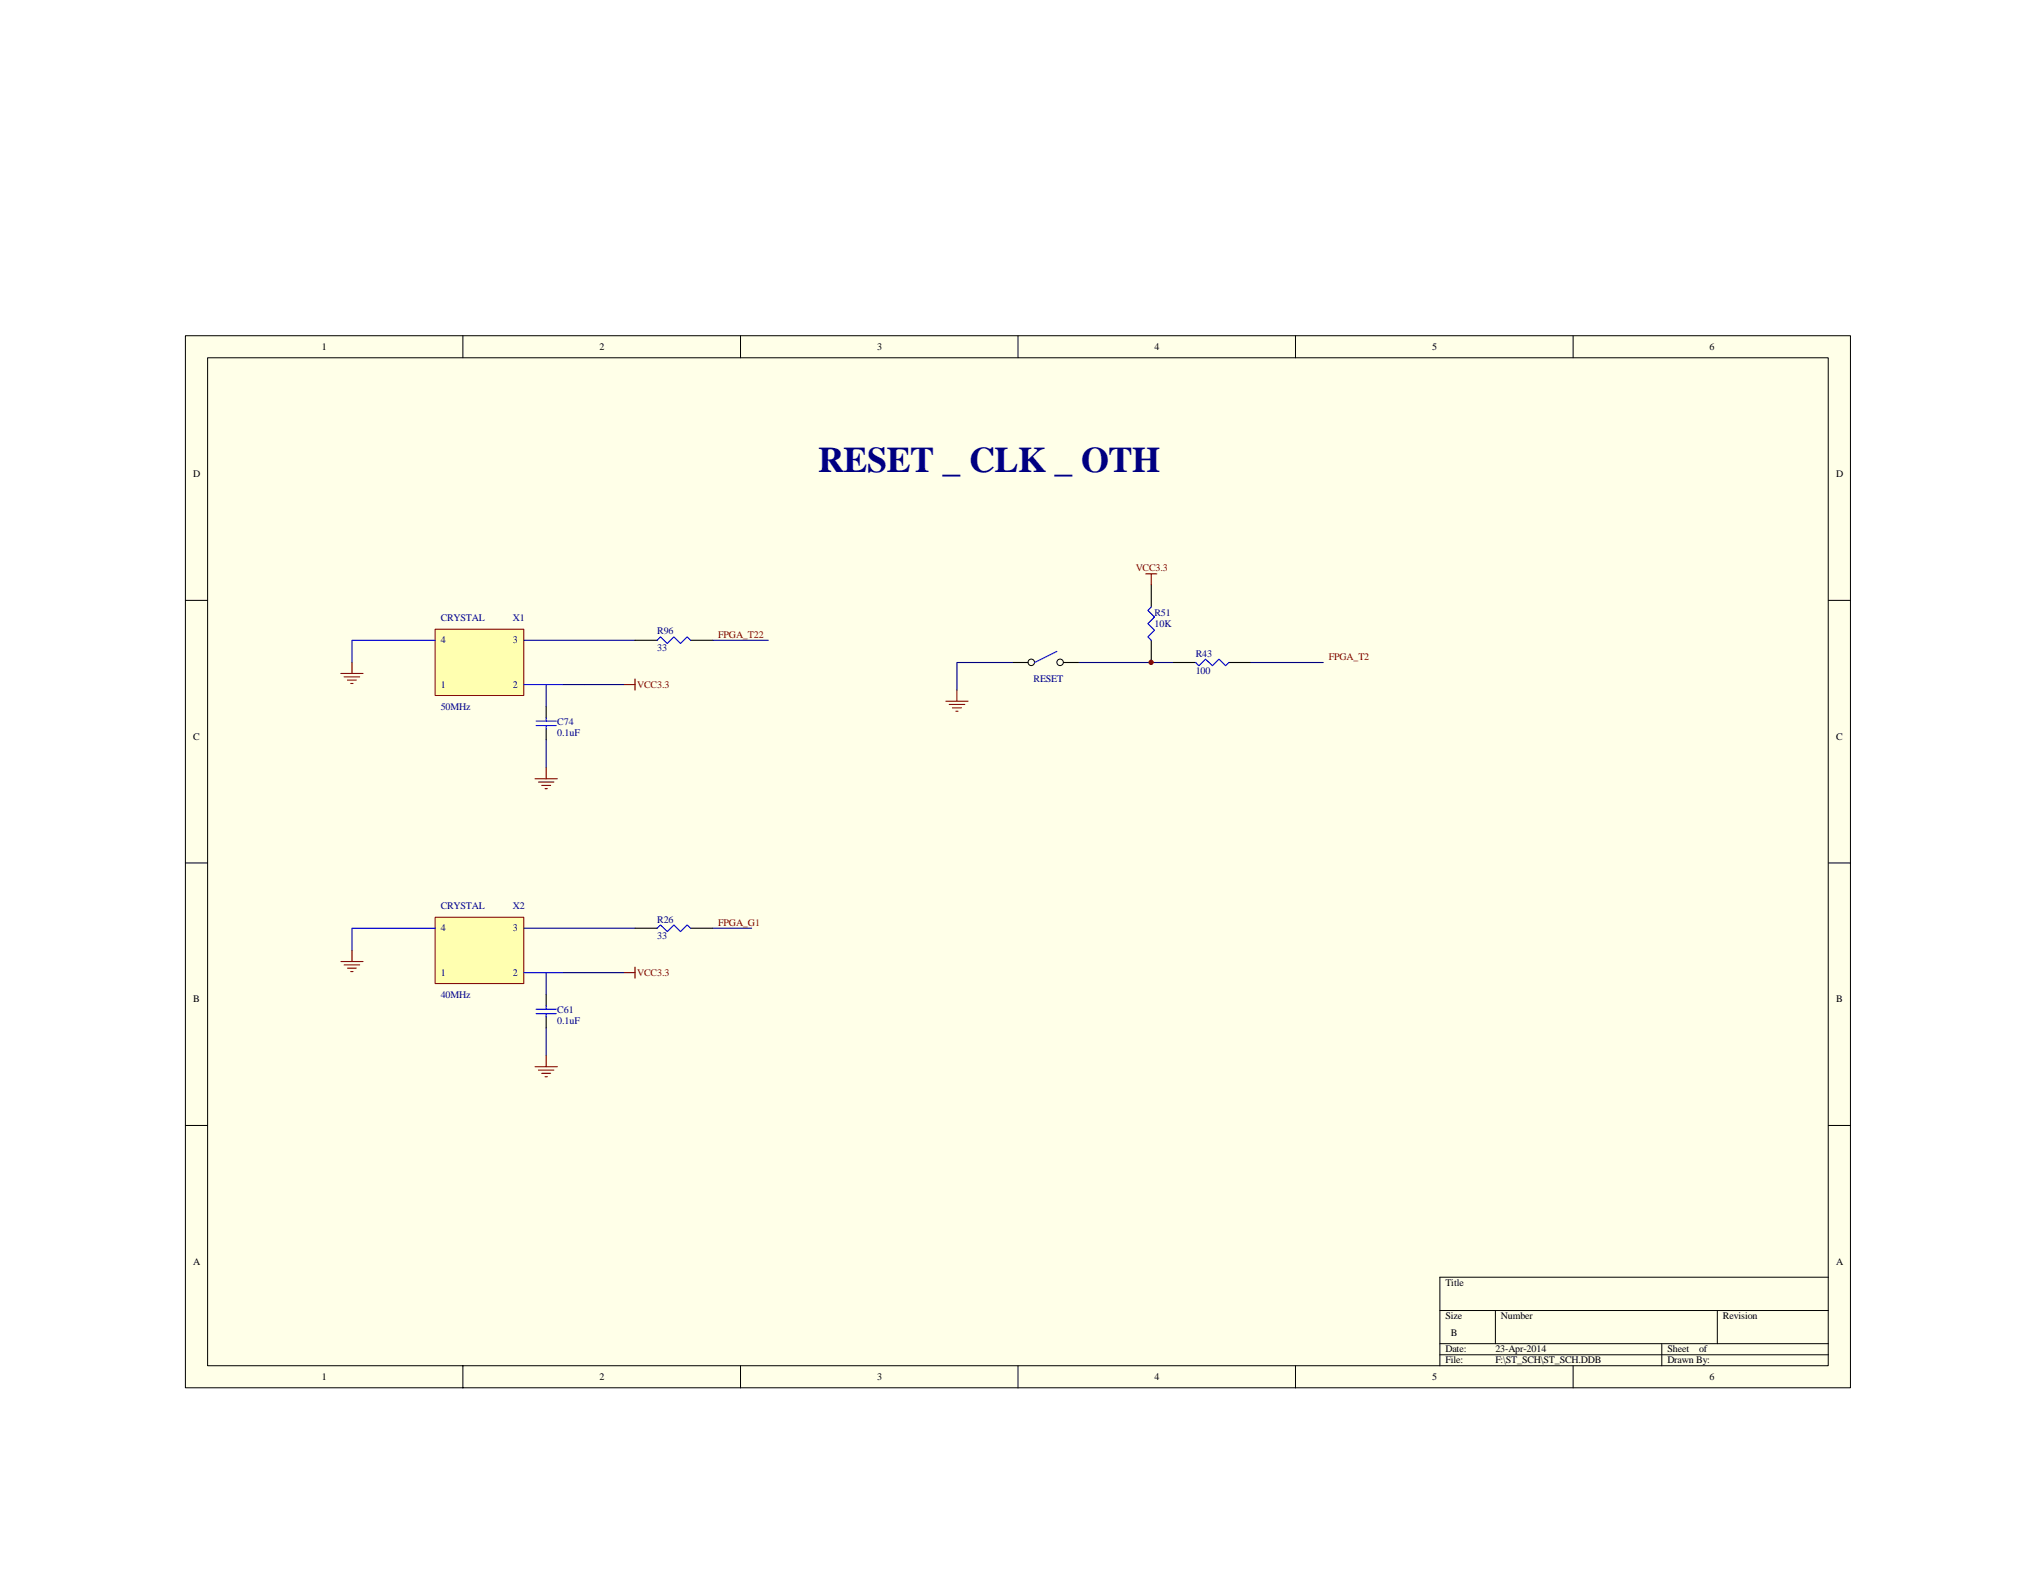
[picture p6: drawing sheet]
<svg xmlns="http://www.w3.org/2000/svg" width="279mm" height="216mm" viewBox="0 0 279 216" stroke-linecap="round" stroke-linejoin="round" font-family="sans-serif">
<path d="M25.4 46.1h228.5v144.4h-228.5z" fill="#ffffe8"/>
<g fill="none" stroke="#000" stroke-width=".14">
<path d="M25.4 46.1h228.5v144.4h-228.5zM28.5 49.1h222.4v138.4h-222.4zM63.5 46.1v3M101.6 46.1v3M139.7 46.1v3M177.8 46.1v3M215.9 46.1v3M25.4 82.4h3.1M250.9 82.4h3.1M25.4 118.4h3.1M250.9 118.4h3.1M25.4 154.5h3.1"/>
<path d="M250.9 154.5h3.1M197.6 179.9h53.3M205.2 179.9v4.5M235.7 179.9v4.5M250.9 175.3h-53.3v12.2M63.5 187.5v3M101.6 187.5v3M139.7 187.5v3M177.8 187.5v3M197.6 184.4h53.3M197.6 185.9h53.3M215.9 187.5v3"/>
<path d="M228 184.4v3.1"/>
</g>
<path d="M59.7 86.4h12.2v9.1h-12.2z" fill="#ffffb0"/>
<path d="M59.7 86.4h12.2v9.1h-12.2z" fill="none" stroke="#800000" stroke-width=".14"/>
<path d="M71.9 87.9h15.2M75 94v3M77.2 94h8.4M75 101.6v3.8" fill="none" stroke="#000080" stroke-width=".15"/>
<path d="M59.7 87.9h-11.4v3M71.9 94h5.3M73.6 99.6h2.7M73.6 99h2.7M75 98.5v.5M75 99.6v.5" fill="none" stroke="#00f" stroke-width=".15"/>
<path d="M46.8 92.4h3M47.2 92.9h2.2M47.7 93.3h1.2M48.1 93.8h.4M48.3 90.9v1.5M85.6 94h1.5M87.1 93.2v1.5M73.4 106.9h3.1M73.9 107.3h2.1M74.3 107.8h1.3M74.8 108.2h.3M75 105.4v1.5" fill="none" stroke="#800000" stroke-width=".15"/>
<path d="M75 97v1.5M75 100.1v1.5" fill="none" stroke="#000" stroke-width=".15"/>
<path d="M59.7 125.9h12.2v9.1h-12.2z" fill="#ffffb0"/>
<path d="M59.7 125.9h12.2v9.1h-12.2z" fill="none" stroke="#800000" stroke-width=".14"/>
<path d="M97.8 87.9h7.6M138.9 90.9h-7.6v3.8M148.1 90.9h12.9M171.7 90.9h9.9M71.9 127.4h15.2M75 133.5v3M77.2 133.5h8.4M97.8 127.4h5.3M75 141.1v3.8" fill="none" stroke="#000080" stroke-width=".15"/>
<path d="M90.2 87.9l.4-.5 1 .9 .9-.9 .9 .9 .9-.9 .5 .5M145 89.4l-3 1.5M158 83.3l-.5 .5 .9 .9-.9 .9 .9 .9-.9 .9 .5 .5M164.1 90.9l.4 .5 .9-.9 1 .9 .9-.9 .9 .9 .5-.5M59.7 127.4h-11.4v3.1M71.9 133.5h5.3M73.6 139.1h2.7M73.6 138.5h2.7M75 138v.5M75 139.1v.5M90.2 127.4l.4-.4 1 .9 .9-.9 .9 .9 .9-.9 .5 .4" fill="none" stroke="#00f" stroke-width=".15"/>
<g fill="none" stroke="#800000" stroke-width=".15">
<path d="M157.2 78.8h1.5M158 78.8v1.5M129.8 96.2h3M130.3 96.7h2.1M130.7 97.2h1.2M131.2 97.6h.3M131.3 94.7v1.5M46.8 132h3M47.2 132.4h2.2M47.7 132.9h1.2M48.1 133.4h.4M48.3 130.5v1.5"/>
<path d="M85.6 133.5h1.5M87.1 132.7v1.6M73.4 146.4h3.1M73.9 146.9h2.1M74.3 147.3h1.3M74.8 147.8h.3M75 144.9v1.5"/>
</g>
<path d="M87.1 87.9h3.1M94.8 87.9h3M138.9 90.9h2.2M145.9 90.9h2.2M158 80.3v3M158 87.9v3M161 90.9h3.1M168.7 90.9h3M75 136.5v1.5M75 139.6v1.5M87.1 127.4h3.1M94.8 127.4h3" fill="none" stroke="#000" stroke-width=".15"/>
<g fill="none" stroke="#000" stroke-width=".14">
<circle cx="141.5" cy="90.9" r=".45"/>
<circle cx="145.5" cy="90.9" r=".45"/>
</g>
<circle cx="158" cy="90.9" r=".3" fill="#800000" stroke="#800000" stroke-width=".14"/>
<text font-size="4.9" fill="#000080" x="112.3" y="64.8">RESET _ CLK _ OTH</text>
<g font-size="1.4">
<text x="44.2" y="48">1</text>
<text x="82.3" y="48">2</text>
<text x="120.4" y="48">3</text>
<text x="158.4" y="48">4</text>
<text x="196.5" y="48">5</text>
<text x="234.6" y="48">6</text>
<text x="26.5" y="65.5">D</text>
<text x="252" y="65.5">D</text>
<text x="26.5" y="101.5">C</text>
<text x="252" y="101.5">C</text>
<text x="26.5" y="137.6">B</text>
<text x="252" y="137.6">B</text>
<text x="26.5" y="173.6">A</text>
<text x="252" y="173.6">A</text>
<text x="198.4" y="176.5">Title</text>
<text x="198.4" y="181.1">Size</text>
<text x="198.4" y="185.6">Date:</text>
<text x="199.1" y="183.3">B</text>
<text x="205.2" y="185.6">23-Apr-2014</text>
<text x="206" y="181.1">Number</text>
<text x="228.8" y="185.6">Sheet</text>
<text x="233.2" y="185.6">of</text>
<text x="236.4" y="181.1">Revision</text>
<text x="44.2" y="189.4">1</text>
<text x="82.3" y="189.4">2</text>
<text x="120.4" y="189.4">3</text>
<text x="158.4" y="189.4">4</text>
<text x="196.5" y="189.4">5</text>
<text x="198.4" y="187.1">File:</text>
<text x="205.2" y="187.1">F:\ST_SCH\ST_SCH.DDB</text>
<text x="228.8" y="187.1">Drawn By:</text>
<text x="234.6" y="189.4">6</text>
</g>
<g font-size="1.4" fill="#800000">
<text x="155.9" y="78.4">VCC3.3</text>
<text x="98.6" y="87.5">FPGA_T22</text>
<text x="87.4" y="94.4">VCC3.3</text>
<text x="182.4" y="90.6">FPGA_T2</text>
<text x="98.6" y="127.1">FPGA_G1</text>
<text x="87.4" y="133.9">VCC3.3</text>
</g>
<g font-size="1.4" fill="#000080">
<text x="60.5" y="88.3">4</text>
<text x="60.5" y="85.3">CRYSTAL</text>
<text x="70.4" y="85.3">X1</text>
<text x="70.4" y="88.3">3</text>
<text x="90.2" y="87.1">R96</text>
<text x="90.2" y="89.4">33</text>
<text x="158.4" y="84.5">R51</text>
<text x="158.4" y="86">10K</text>
<text x="60.5" y="94.4">1</text>
<text x="70.4" y="94.4">2</text>
<text x="141.8" y="93.6">RESET</text>
<text x="164.1" y="90.1">R43</text>
<text x="164.1" y="92.6">100</text>
<text x="60.5" y="97.4">50MHz</text>
<text x="76.5" y="99.6">C74</text>
<text x="76.5" y="101.1">0.1uF</text>
<text x="60.5" y="124.8">CRYSTAL</text>
<text x="70.4" y="124.8">X2</text>
<text x="60.5" y="127.8">4</text>
<text x="70.4" y="127.8">3</text>
<text x="90.2" y="126.6">R26</text>
<text x="90.2" y="128.9">33</text>
<text x="60.5" y="133.9">1</text>
<text x="60.5" y="137">40MHz</text>
<text x="70.4" y="133.9">2</text>
<text x="76.5" y="139.1">C61</text>
<text x="76.5" y="140.6">0.1uF</text>
</g>
</svg>
